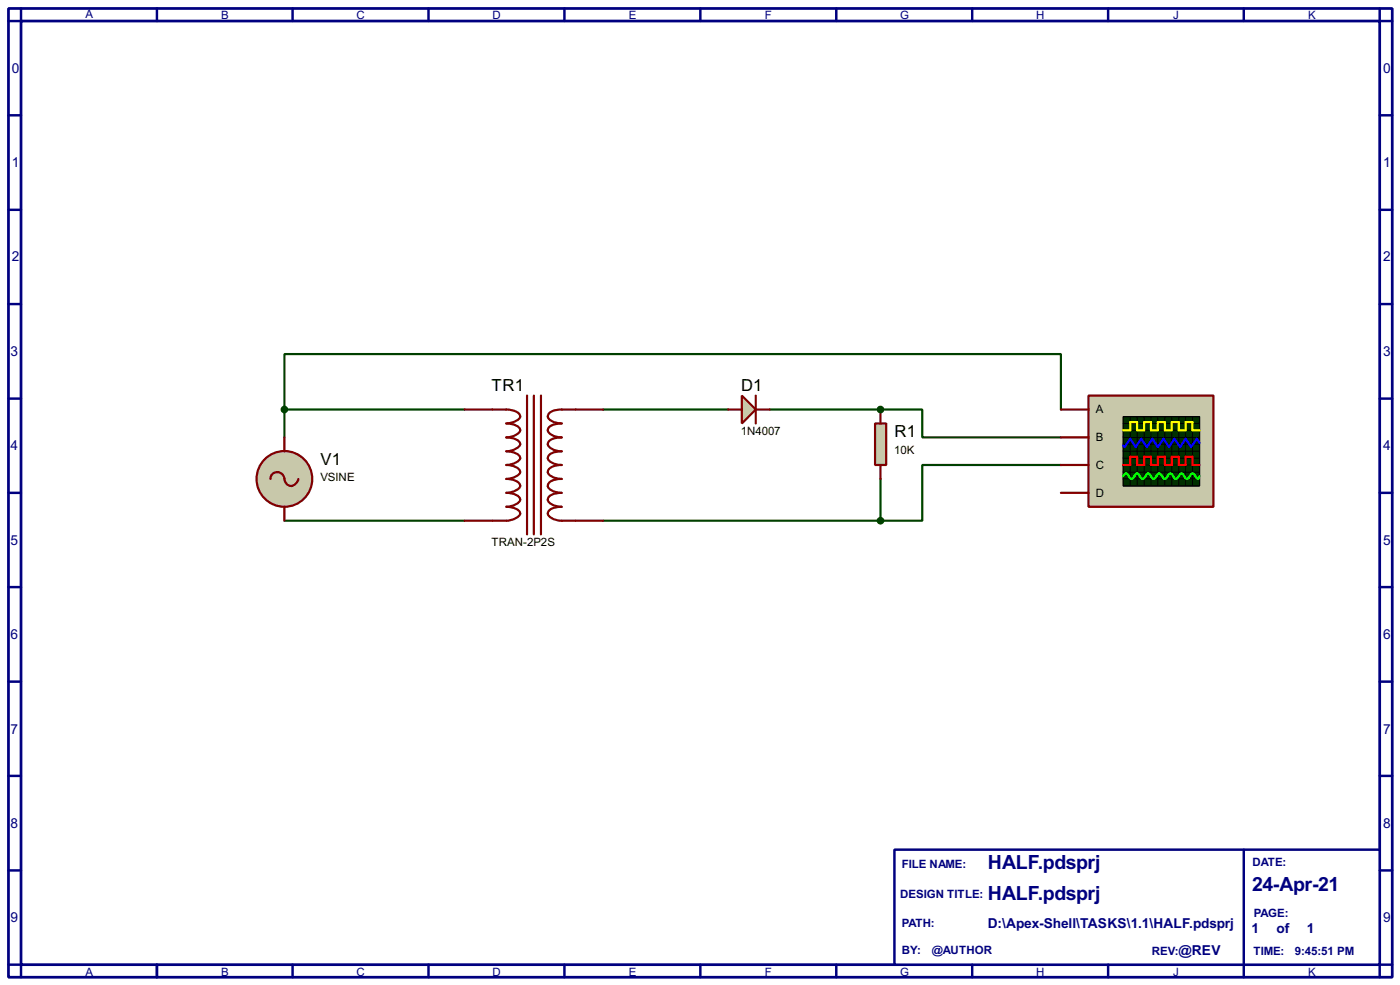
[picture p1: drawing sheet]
<svg xmlns="http://www.w3.org/2000/svg" width="256mm" height="180mm" viewBox="0 0 256 180" stroke-linecap="round" stroke-linejoin="round" font-family="sans-serif">
<path d="M1.6 1.6h253.5v177.3h-253.5zM3.9 3.9h248.9v172.7h-248.9z" fill="none" stroke="#000080" stroke-width=".5"/>
<path d="M3.9 1.6v2.3h-2.3M28.8 1.6v2.3" fill="none" stroke="#000080" stroke-width=".45"/>
<path d="M163.9 155.5h88.9v21.1h-88.9z" fill="#fff" stroke="#000080" stroke-width=".45"/>
<g fill="none" stroke="#000080" stroke-width=".45">
<path d="M53.6 1.6v2.3M78.5 1.6v2.3M103.4 1.6v2.3M128.3 1.6v2.3M153.2 1.6v2.3M178.1 1.6v2.3M203 1.6v2.3M227.9 1.6v2.3M252.8 1.6v2.3h2.3M1.6 21.1h2.3M1.6 38.4h2.3M252.8 21.1h2.3"/>
<path d="M252.8 38.4h2.3M1.6 55.7h2.3M252.8 55.7h2.3M1.6 73h2.3M252.8 73h2.3M1.6 90.2h2.3M252.8 90.2h2.3M1.6 107.5h2.3M252.8 107.5h2.3M1.6 124.8h2.3M252.8 124.8h2.3M1.6 142h2.3"/>
<path d="M1.6 159.3h2.3M227.9 155.5v23.4M252.8 142h2.3M252.8 159.3h2.3M1.6 176.6h2.3v2.3M28.8 176.6v2.3M53.6 176.6v2.3M78.5 176.6v2.3M103.4 176.6v2.3M128.3 176.6v2.3M153.2 176.6v2.3M178.1 176.6v2.3"/>
<path d="M203 176.6v2.3M255.1 176.6h-2.3v2.3"/>
</g>
<path d="M52.1 75v-10.2h142.3v10.2M52.1 75h33M52.1 75v5.1M110.5 75h22.9M141 75h20.3M52.1 95.3h33" fill="none" stroke="#004000" stroke-width=".4"/>
<circle cx="161.3" cy="75" r=".2" fill="#004000"/>
<path d="M161.3 75h7.7v5.1h25.4M110.5 95.3h50.8M161.3 87.7v7.6M194.4 85.1h-25.4v10.2h-7.7" fill="none" stroke="#004000" stroke-width=".4"/>
<circle cx="52.1" cy="87.7" r="5.1" fill="#c8c8aa" stroke="#800000" stroke-width=".4"/>
<path d="M85.1 75h7.7a3.2 3.2 0 0 1 2.4 .9l.1 .4a2.75 2.75 0 0 1-2.5 1.2 3.3 3.3 0 0 1 2.4 .9 .9 .9 0 0 1-.7 1.2l-1.1 .4-.6 .1a3.3 3.3 0 0 1 2.4 .8 .89 .89 0 0 1-.7 1.2l-1.1 .4-.6 .1a3.3 3.3 0 0 1 2.4 .9l.1 .4a2.75 2.75 0 0 1-2.5 1.2 2.37 2.37 0 0 1 2.5 1.3 2.75 2.75 0 0 1-2.5 1.3 3.2 3.2 0 0 1 2.4 .9l.1 .4a2.75 2.75 0 0 1-2.5 1.2 3.3 3.3 0 0 1 2.4 .9 .9 .9 0 0 1-.7 1.2l-1.1 .4-.6 .1a3.3 3.3 0 0 1 2.4 .8 .89 .89 0 0 1-.7 1.2l-1.1 .4-.6 .1h-7.7M96.6 72.4v25.4M97.8 72.4v25.4M99.1 72.4v25.4M110.5 75h-7.6a2.89 2.89 0 0 0-2.5 .9 .89 .89 0 0 0 .7 1.2l1.1 .3 .7 .1a2.96 2.96 0 0 0-2.5 .9 .92 .92 0 0 0 .7 1.2l1.1 .4 .7 .1a2.96 2.96 0 0 0-2.5 .8 .91 .91 0 0 0 .7 1.2l1.1 .4 .7 .1a2.96 2.96 0 0 0-2.5 .9 .88 .88 0 0 0 .7 1.2l1.1 .3 .7 .1a2.92 2.92 0 0 0-2.5 .9 .88 .88 0 0 0 .7 1.2l1.1 .4 .7 .1a2.89 2.89 0 0 0-2.5 .9 .89 .89 0 0 0 .7 1.2l1.1 .3 .7 .1a2.96 2.96 0 0 0-2.5 .9 .92 .92 0 0 0 .7 1.2l1.1 .4 .7 .1a2.96 2.96 0 0 0-2.5 .8 .91 .91 0 0 0 .7 1.2l1.1 .4 .7 .1h7.6M49.6 87.7a1.32 1.32 0 0 1 1.4-1.3 1.32 1.32 0 0 1 1.2 1.6 1.23 1.23 0 0 0 1.2 1 1.23 1.23 0 0 0 1.2-1l.1-.3M52.1 80.1v2.5M52.1 92.8v2.5" fill="none" stroke="#800000" stroke-width=".4"/>
<path d="M135.9 72.4l2.6 2.6-2.6 2.5z" fill="#c8c8aa" stroke="#800000" stroke-width=".4"/>
<path d="M133.4 75h2.5M138.5 72.4v5.1M138.5 75h2.5" fill="none" stroke="#800000" stroke-width=".4"/>
<path d="M160.3 77.5h2.1v7.6h-2.1z" fill="#c8c8aa" stroke="#800000" stroke-width=".4"/>
<path d="M161.3 75v2.5M161.3 85.1v2.6" fill="none" stroke="#800000" stroke-width=".4"/>
<path d="M199.4 72.4h22.9v20.4h-22.9z" fill="#c8c8aa" stroke="#800000" stroke-width=".4"/>
<path d="M205.8 76.3h14v12.7h-14z" fill="#003000" stroke="#000" stroke-width=".25"/>
<g fill="none" stroke="#000" stroke-width=".18">
<path d="M205.8 77.5h14M205.8 78.8h14M207.1 76.3v12.7M208.3 76.3v12.7M209.6 76.3v12.7M210.9 76.3v12.7M212.1 76.3v12.7M213.4 76.3v12.7M214.7 76.3v12.7M216 76.3v12.7M217.2 76.3v12.7M218.5 76.3v12.7"/>
<path d="M205.8 80.1h14M205.8 81.3h14M205.8 83.9h14M205.8 85.1h14M205.8 86.4h14M205.8 87.7h14M205.8 82.6h14"/>
</g>
<path d="M205.8 78.8h1.3v-1.5h1.2v1.5h1.3v-1.5h1.3v1.5h1.2v-1.5h1.3v1.5h1.3v-1.5h1.3v1.5h1.2v-1.5h1.3v1.5h1.3" fill="none" stroke="#ff0" stroke-width=".4"/>
<path d="M205.8 85.1h1.3v-1.5h1.2v1.5h1.3v-1.5h1.3v1.5h1.2v-1.5h1.3v1.5h1.3v-1.5h1.3v1.5h1.2v-1.5h1.3v1.5h1.3" fill="none" stroke="#f00" stroke-width=".4"/>
<path d="M219.8 81.1l-.5-.8-1.1 1.5-1-1.5-1 1.5-1-1.5-1 1.5-1-1.5-1.1 1.5-1-1.5-1 1.5-1-1.5-1 1.5-1-1.5-1.1 1.5-.2-.2" fill="none" stroke="#00f" stroke-width=".4"/>
<path d="M205.8 87.2a.54 .54 0 0 1 .7-.4l.5 .7 .3 .2 .3-.2 .4-.7 .3-.1 .3 .1 .2 .4a.54 .54 0 0 0 .8 .3l.5-.7 .3-.1 .2 .1 .5 .7 .3 .2 .2-.2 .5-.7a.6 .6 0 0 1 .9 .5l.4 .4 .3-.2 .4-.7 .3-.1 .3 .1 .5 .7a.6 .6 0 0 0 .8-.5l.5-.3 .2 .1 .5 .7 .3 .2 .2-.2 .5-.7a.6 .6 0 0 1 .9 .5l.4 .4 .3-.5" fill="none" stroke="#0f0" stroke-width=".4"/>
<path d="M194.4 75h5M194.4 80.1h5M194.4 85.1h5M194.4 90.2h5" fill="none" stroke="#800000" stroke-width=".4"/>
<g fill="#004000" stroke="#004000" stroke-width=".4">
<circle cx="52.1" cy="75" r=".5"/>
<circle cx="161.3" cy="75" r=".5"/>
<circle cx="161.3" cy="95.3" r=".5"/>
</g>
<g font-size="4" fill="#000080">
<text x="181" y="159.1">HALF.pdsprj</text>
<text x="181" y="164.8">HALF.pdsprj</text>
<text x="229.4" y="163.1">24-Apr-21</text>
</g>
<g font-size="3.4">
<text x="90.1" y="71.6">TR1</text>
<text x="135.8" y="71.6">D1</text>
<text x="163.9" y="80.1">R1</text>
<text x="58.7" y="85.2">V1</text>
</g>
<g font-size="2.8" fill="#000080">
<text x="2.2" y="13.4">0</text>
<text x="253.4" y="13.4">0</text>
<text x="2.2" y="30.6">1</text>
<text x="253.4" y="30.6">1</text>
<text x="2.2" y="47.9">2</text>
<text x="253.4" y="47.9">2</text>
<text x="1.9" y="65.2">3</text>
<text x="253.4" y="65.2">3</text>
<text x="1.9" y="82.4">4</text>
<text x="253.4" y="82.4">4</text>
<text x="1.9" y="99.7">5</text>
<text x="253.4" y="99.7">5</text>
<text x="1.9" y="117">6</text>
<text x="253.4" y="117">6</text>
<text x="1.9" y="134.3">7</text>
<text x="253.4" y="134.3">7</text>
<text x="1.9" y="151.5">8</text>
<text x="253.4" y="151.5">8</text>
<text x="1.9" y="168.8">9</text>
<text x="180.9" y="169.8">D:\Apex-Shell\TASKS\1.1\HALF.pdsprj</text>
<text x="229.3" y="170.8">1</text>
<text x="233.9" y="170.8">of</text>
<text x="239.4" y="170.8">1</text>
<text x="253.4" y="168.8">9</text>
<text x="215.9" y="174.9">@REV</text>
</g>
<g font-size="2.4" fill="#000080">
<text x="15.6" y="3.2">A</text>
<text x="40.5" y="3.5">B</text>
<text x="65.3" y="3.5">C</text>
<text x="90.2" y="3.5">D</text>
<text x="115.2" y="3.5">E</text>
<text x="140.1" y="3.5">F</text>
<text x="164.9" y="3.5">G</text>
<text x="189.8" y="3.5">H</text>
<text x="214.9" y="3.5">J</text>
<text x="239.6" y="3.5">K</text>
<text x="165.2" y="158.9">FILE NAME:</text>
<text x="229.4" y="158.4">DATE:</text>
<text x="164.9" y="164.3">DESIGN TITLE:</text>
<text x="229.7" y="167.8">PAGE:</text>
<text x="165.2" y="169.7">PATH:</text>
<text x="15.6" y="178.6">A</text>
<text x="40.5" y="178.6">B</text>
<text x="65.3" y="178.6">C</text>
<text x="90.2" y="178.6">D</text>
<text x="115.2" y="178.6">E</text>
<text x="140.1" y="178.6">F</text>
<text x="164.9" y="178.6">G</text>
<text x="165.2" y="174.7">BY:</text>
<text x="170.7" y="174.7">@AUTHOR</text>
<text x="189.8" y="178.6">H</text>
<text x="211" y="174.7">REV:</text>
<text x="214.9" y="178.6">J</text>
<text x="229.6" y="174.7">TIME:</text>
<text x="237.2" y="174.7">9:45:51 PM</text>
<text x="239.6" y="178.6">K</text>
</g>
<g font-size="2.4">
<text x="200.7" y="75.7">A</text>
<text x="135.7" y="79.6">1N4007</text>
<text x="163.8" y="83">10K</text>
<text x="200.7" y="80.8">B</text>
<text x="58.7" y="88.1">VSINE</text>
<text x="200.7" y="85.8">C</text>
<text x="200.7" y="90.9">D</text>
<text x="90" y="99.9">TRAN-2P2S</text>
</g>
</svg>
